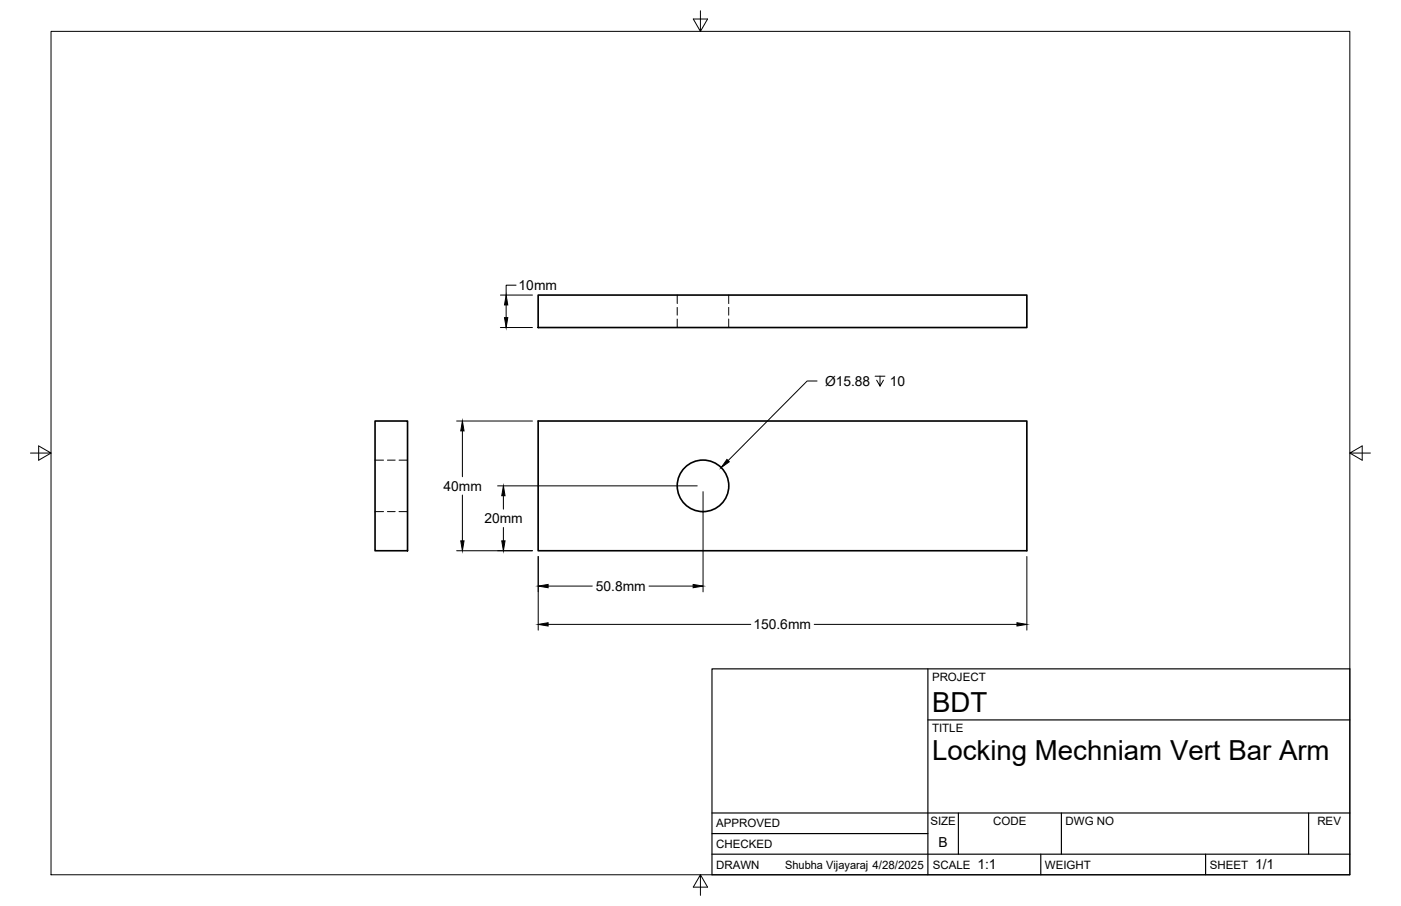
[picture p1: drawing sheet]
<svg xmlns="http://www.w3.org/2000/svg" width="432mm" height="279mm" viewBox="0 0 432 279" stroke-linecap="round" stroke-linejoin="round" font-family="sans-serif">
<!-- layer: Visible -->
<g fill="none" stroke="#000" stroke-width=".51">
<path d="M165.9 91h150.6v10h-150.6zM115.6 129.8h10v40h-10zM165.9 129.8h150.6v40h-150.6z"/>
<circle cx="216.7" cy="149.8" r="7.9"/>
</g>
<!-- layer: Hidden -->
<path d="M208.7 91v2.6M208.7 94.8v2.4M208.7 98.4v2.6M224.6 91v2.6M224.6 94.8v2.4M224.6 98.4v2.6M115.6 157.8h2.6M115.6 141.9h2.6M119.4 157.8h2.4M119.4 141.9h2.4M123 157.8h2.6M123 141.9h2.6" fill="none" stroke="#000" stroke-width=".31"/>
<!-- layer: Border -->
<path d="M15.7 9.7h400.3v260.1h-400.3zM215.9 3.3v6.4l-2.2-3.8h4.4l-2.2 3.8M9.4 139.7h6.3l-3.8-2.2v4.4l3.8-2.2M416 139.7l3.8 2.2v-4.4l-3.8 2.2h6.4M215.9 269.8l2.2 3.8h-4.4l2.2-3.8v6.3" fill="none" stroke="#000" stroke-width=".31"/>
<!-- layer: Titleblock -->
<path d="M219.4 206.3h196.6v63.5h-196.6zM286 206.3v63.5M286 222h130M219.4 257.1h66.6M219.4 250.7h196.6M295.4 250.7v12.7M327.1 250.7v12.7M403.3 250.7v12.7M219.4 263.4h196.6M320.8 263.4v6.4M371.6 263.4v6.4" fill="none" stroke="#000" stroke-width=".36"/>
<!-- layer: FD_Dimensions -->
<g fill="none" stroke="#000" stroke-width=".31">
<path d="M154.2 91h9.9M156 94v4M159 87.9h-3v3.1M154.2 101h9.9M140.7 129.8h23.4M142.5 132.9v14.1M142.5 152.7v14.1M153.4 149.8h61.5M155.2 152.9v4.1M216.7 151.6v30.9M140.7 169.8h23.4M155.2 162.7v4.1"/>
<path d="M165.9 171.6v22.7M316.5 171.6v22.7M168.9 192.6h62.5M168.9 180.7h13.6M200 180.7h13.6M251 192.6h62.4"/>
</g>
<path d="M155.5 98h1l-.5 3zM156 91l.5 3h-1zM142.5 129.8l.5 3.1h-1zM155.2 149.8l.5 3.1h-1.1zM142 166.8h1l-.5 3zM154.6 166.8h1.1l-.5 3zM165.9 192.6l3-.6v1.1zM165.9 180.7l3-.5v1.1zM213.6 180.2l3.1 .5-3.1 .6zM313.4 192l3.1 .6-3.1 .5z" fill="#000" stroke="#000" stroke-width=".31"/>
<!-- layer: Hole Notes -->
<path d="M251.8 117.5h-3l-24.4 24.5M269.7 116h3.1M271.2 116v3.1l-1-1.9M272.3 117.2l-1.1 1.9" fill="none" stroke="#000" stroke-width=".31"/>
<path d="M224 141.7l.8 .7-2.5 1.8z" fill="#000" stroke="#000" stroke-width=".31"/>
<g font-size="8.5">
<text x="287.3" y="219.5">BDT</text>
<text x="287.3" y="234.5">Locking Mechniam Vert Bar Arm</text>
</g>
<g font-size="4.3">
<text x="159.9" y="89.5">10mm</text>
<text x="254.3" y="119.1">Ø15.88</text>
<text x="274.2" y="119.1">10</text>
<text x="136.7" y="151.3">40mm</text>
<text x="149.3" y="161.3">20mm</text>
<text x="183.6" y="182.2">50.8mm</text>
<text x="232.2" y="194.1">150.6mm</text>
<text x="289.3" y="261.2">B</text>
<text x="301.2" y="268.1">1:1</text>
<text x="386.8" y="268.1">1/1</text>
</g>
<g font-size="3.5">
<text x="287.3" y="210.1">PROJECT</text>
<text x="287.3" y="225.8">TITLE</text>
<text x="220.7" y="255.2">APPROVED</text>
<text x="286.7" y="254.5">SIZE</text>
<text x="306.1" y="254.5">CODE</text>
<text x="328.4" y="254.5">DWG NO</text>
<text x="406" y="254.5">REV</text>
<text x="220.7" y="261.5">CHECKED</text>
<text x="220.7" y="267.9">DRAWN</text>
<text x="242" y="267.9">Shubha Vijayaraj 4/28/2025</text>
<text x="287.5" y="267.9">SCALE</text>
<text x="322.1" y="267.9">WEIGHT</text>
<text x="372.9" y="267.9">SHEET</text>
</g>
</svg>
